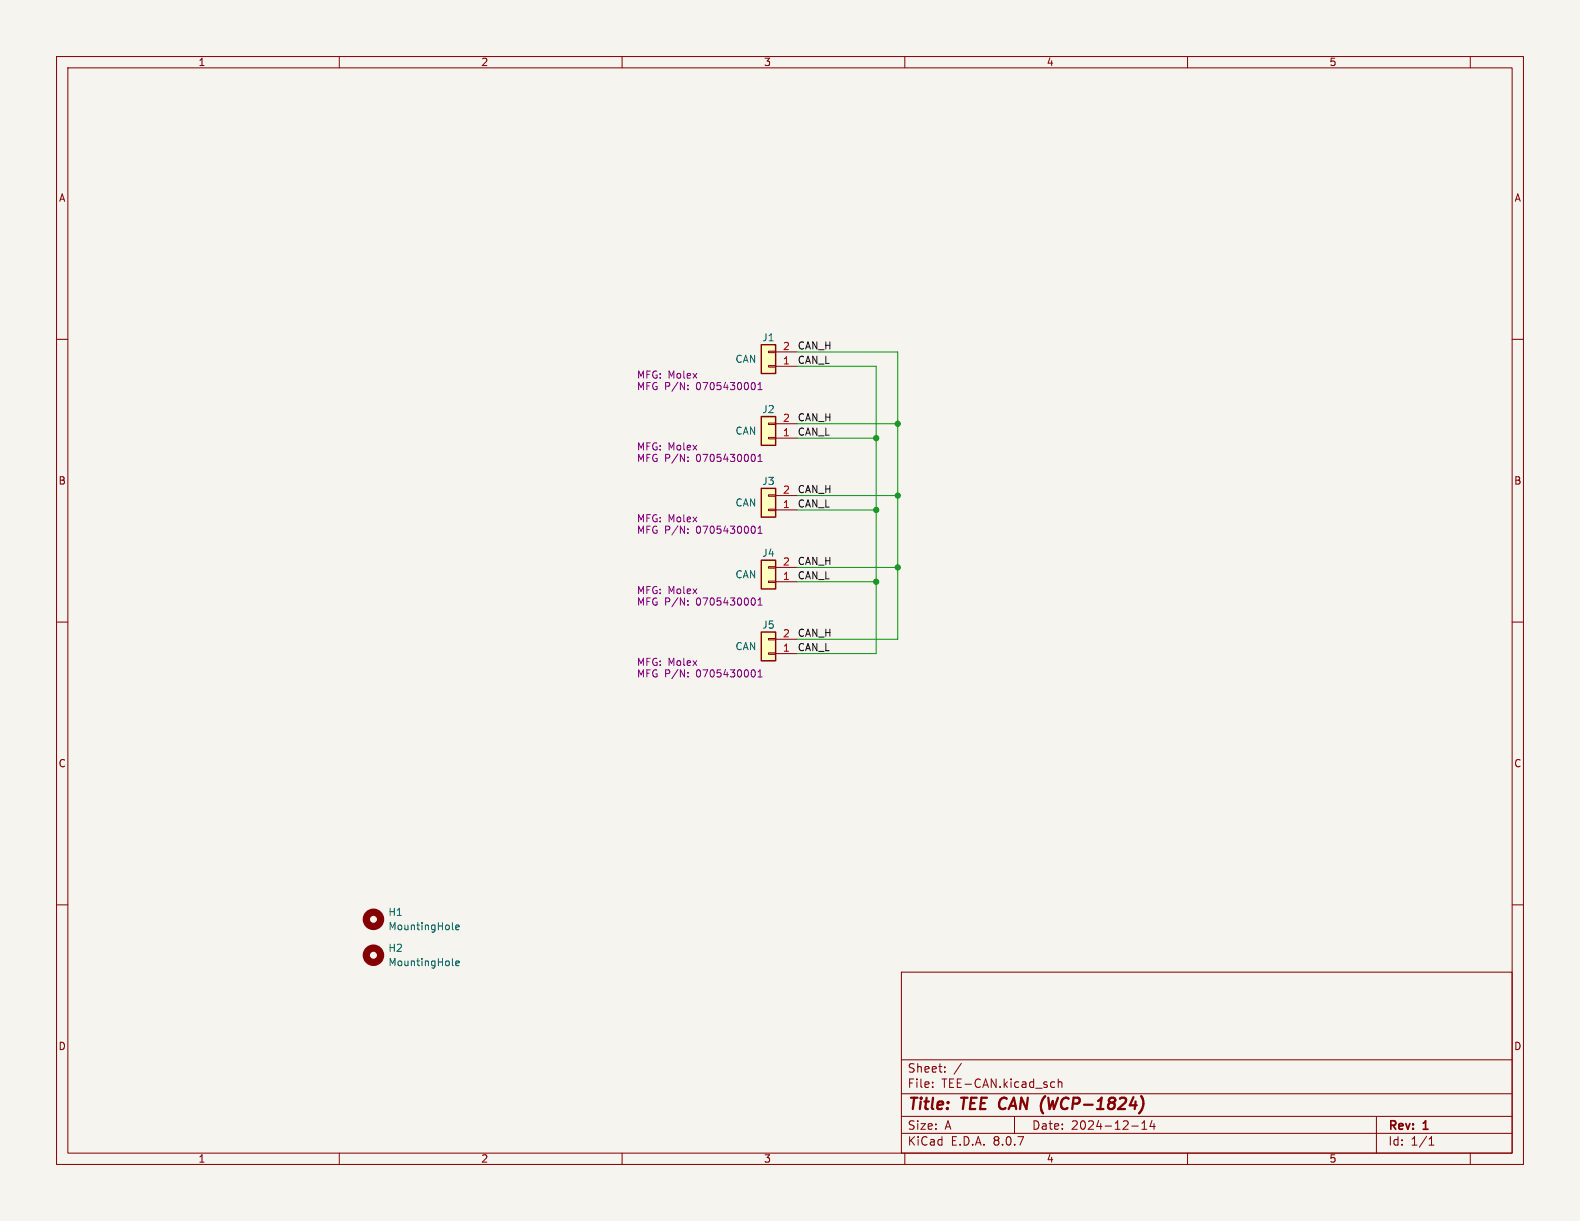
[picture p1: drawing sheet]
<svg xmlns="http://www.w3.org/2000/svg" width="279mm" height="216mm" viewBox="0 0 279 216" stroke-linecap="round" stroke-linejoin="round" font-family="sans-serif">
<path d="M0 0h279.4v215.9h-279.4z" fill="#f5f4ef" stroke="#f5f4ef" stroke-width=".18"/>
<g fill="none" stroke="#840000" stroke-width=".18">
<path d="M10 10h259.4v195.9h-259.4zM12 12h255.4v191.9h-255.4zM60 10v2M110 10v2M160 10v2M210 10v2M260 10v2M10 60h2M267.4 60h2M10 110h2M267.4 110h2M10 160h2"/>
<path d="M159.4 171.9h108v32h-108zM267.4 160h2M159.4 197.4h108M159.4 193.4h108M159.4 187.4h108M164.9 192.1v.2M164.9 191.4v.1M167.1 189.4v.2M167.1 188.7v.1M170 188l-1.3 1.9M179.4 197.4v3M186.1 191.3l.4 .1"/>
<path d="M186.5 192.2l-.4 .1M187.1 191.4l.3-.1 .3 .1 .1 .9M187.1 190.8v1.5M200.1 199.1h1.2M201.9 199.7h.9M201.9 198.6l.5-.4v1.5M203.7 198.1l-.3 1.1h.9M204.1 198.7v1M243.4 197.4v6.5M60 203.9v2M110 203.9v2M159.4 200.4h108"/>
<path d="M160 203.9v2M210 203.9v2M252.7 202.5h.9M252.7 201.4l.4-.4v1.5M260 203.9v2"/>
</g>
<circle cx="66" cy="162.6" r="1.27" fill="none" stroke="#840000" stroke-width="1.3"/>
<path d="M80 164.2l.2 .2M80.6 164l.6-.1-.1-.3h-.3l-.2 .1 .1 .6h.4" fill="none" stroke="#006464" stroke-width=".18"/>
<path d="M134.6 111.8h2.6v5h-2.6z" fill="#ffffc2"/>
<path d="M135.9 112.9h1.3v.3h-1.3zM135.9 115.4h1.3v.3h-1.3zM137.2 115.6h3.8M137.2 113h3.8" fill="none" stroke="#840000" stroke-width=".18"/>
<path d="M134.6 111.8h2.6v5h-2.6z" fill="none" stroke="#840000" stroke-width=".25"/>
<path d="M121.6 119.6v.1M121.6 118.9v.1M133.3 118.4a.79 .79 0 0 1 0 1.3M134 119.7h.8M134 118.8l.4-.4v1.3" fill="none" stroke="#840084" stroke-width=".18"/>
<circle cx="66" cy="168.9" r="1.27" fill="none" stroke="#840000" stroke-width="1.3"/>
<path d="M80 170.6l.2 .2M80.6 170.3l.6-.1-.1-.2-.3-.1-.2 .2 .1 .6h.4" fill="none" stroke="#006464" stroke-width=".18"/>
<path d="M134.6 99.1h2.6v5h-2.6z" fill="#ffffc2"/>
<path d="M135.9 100.2h1.3v.3h-1.3zM135.9 102.7h1.3v.3h-1.3zM137.2 102.9h3.8M137.2 100.3h3.8" fill="none" stroke="#840000" stroke-width=".18"/>
<path d="M134.6 99.1h2.6v5h-2.6z" fill="none" stroke="#840000" stroke-width=".25"/>
<path d="M121.6 106.9v.1M121.6 106.2v.1M133.3 105.7a.79 .79 0 0 1 0 1.3M134 107h.8M134 106.1l.4-.4v1.3" fill="none" stroke="#840084" stroke-width=".18"/>
<path d="M134.6 73.7h2.6v5h-2.6z" fill="#ffffc2"/>
<path d="M135.9 74.8h1.3v.3h-1.3zM135.9 77.3h1.3v.3h-1.3zM137.2 77.5h3.8M137.2 74.9h3.8" fill="none" stroke="#840000" stroke-width=".18"/>
<path d="M134.6 73.7h2.6v5h-2.6z" fill="none" stroke="#840000" stroke-width=".25"/>
<path d="M121.6 81.5v.1M121.6 80.8v.1M133.3 80.3a.79 .79 0 0 1 0 1.3M134 81.6h.8M134 80.7l.4-.4v1.3" fill="none" stroke="#840084" stroke-width=".18"/>
<path d="M134.6 61h2.6v5h-2.6z" fill="#ffffc2"/>
<path d="M135.9 62.1h1.3v.3h-1.3zM135.9 64.6h1.3v.3h-1.3zM137.2 64.8h3.8M137.2 62.2h3.8" fill="none" stroke="#840000" stroke-width=".18"/>
<path d="M134.6 61h2.6v5h-2.6z" fill="none" stroke="#840000" stroke-width=".25"/>
<path d="M121.6 68.8v.1M121.6 68.1v.1M133.3 67.6a.79 .79 0 0 1 0 1.3M134 68.9h.8M134 68l.4-.4v1.3" fill="none" stroke="#840084" stroke-width=".18"/>
<path d="M134.6 86.4h2.6v5h-2.6z" fill="#ffffc2"/>
<path d="M135.9 87.5h1.3v.3h-1.3zM135.9 90h1.3v.3h-1.3zM137.2 90.2h3.8M137.2 87.6h3.8" fill="none" stroke="#840000" stroke-width=".18"/>
<path d="M134.6 86.4h2.6v5h-2.6z" fill="none" stroke="#840000" stroke-width=".25"/>
<path d="M121.6 94.2v.1M121.6 93.5v.1M133.3 93a.79 .79 0 0 1 0 1.3M134 94.3h.8M134 93.4l.4-.4v1.3" fill="none" stroke="#840084" stroke-width=".18"/>
<path d="M141 77.5h13.9M141 64.8h13.9v50.8h-13.9M141 74.9h17.7M141 62.2h17.7v50.8h-17.7M141 87.6h17.7M141 90.2h13.9M141 102.9h13.9M141 100.3h17.7" fill="none" stroke="#009600" stroke-width=".18"/>
<g fill="#009600" stroke="#009600" stroke-width=".18">
<circle cx="158.7" cy="100.3" r=".46"/>
<circle cx="158.7" cy="87.6" r=".46"/>
<circle cx="154.9" cy="90.2" r=".46"/>
<circle cx="154.9" cy="77.5" r=".46"/>
<circle cx="158.7" cy="74.9" r=".46"/>
<circle cx="154.9" cy="102.9" r=".46"/>
</g>
<g font-size="2.8" fill="#840000">
<text x="160.4" y="196.8">Title:</text>
<text x="170.1" y="196.8">TEE CAN (WCP-1824)</text>
</g>
<g font-size="2.1" fill="#840000">
<text x="160.4" y="189.9">Sheet:</text>
<text x="160.4" y="192.6">File:</text>
<text x="166.5" y="192.6">TEE-CAN.kicad_sch</text>
<text x="160.4" y="202.8">KiCad</text>
<text x="160.4" y="200">Size:</text>
<text x="167.1" y="200">A</text>
<text x="168.1" y="202.8">E.D.A.</text>
<text x="175.7" y="202.8">8.0.7</text>
<text x="182.4" y="200">Date:</text>
<text x="189.4" y="200">2024-12-14</text>
<text x="245.4" y="200.2">Rev:</text>
<text x="245.4" y="202.8">Id:</text>
<text x="249.5" y="202.8">1/1</text>
<text x="251.8" y="200.2">1</text>
</g>
<g font-size="1.8" fill="#840000">
<text x="35" y="11.9">1</text>
<text x="85" y="11.9">2</text>
<text x="135" y="11.9">3</text>
<text x="185" y="11.9">4</text>
<text x="235" y="11.9">5</text>
<text x="10.3" y="35.9">A</text>
<text x="267.7" y="35.9">A</text>
<text x="10.3" y="85.9">B</text>
<text x="267.7" y="85.9">B</text>
<text x="10.3" y="135.9">C</text>
<text x="267.7" y="135.9">C</text>
<text x="10.3" y="185.9">D</text>
<text x="267.7" y="185.9">D</text>
<text x="35" y="205.8">1</text>
<text x="85" y="205.8">2</text>
<text x="135" y="205.8">3</text>
<text x="185" y="205.8">4</text>
<text x="235" y="205.8">5</text>
</g>
<g font-size="1.8" fill="#006464">
<text x="130" y="64.4">CAN</text>
<text x="134.7" y="60.6">J1</text>
<text x="130" y="77.1">CAN</text>
<text x="134.7" y="73.3">J2</text>
<text x="130" y="89.8">CAN</text>
<text x="134.7" y="86">J3</text>
<text x="134.7" y="98.7">J4</text>
<text x="130" y="102.5">CAN</text>
<text x="134.7" y="111.4">J5</text>
<text x="130" y="115.2">CAN</text>
<text x="68.6" y="162.2">H1</text>
<text x="68.6" y="164.7">MountingHole</text>
<text x="68.6" y="168.5">H2</text>
<text x="68.6" y="171">MountingHole</text>
</g>
<g font-size="1.8" fill="#a90000">
<text x="138.4" y="64.5">1</text>
<text x="138.4" y="62">2</text>
<text x="138.4" y="77.2">1</text>
<text x="138.4" y="74.7">2</text>
<text x="138.4" y="89.9">1</text>
<text x="138.4" y="87.4">2</text>
<text x="138.4" y="100.1">2</text>
<text x="138.4" y="102.6">1</text>
<text x="138.4" y="112.8">2</text>
<text x="138.4" y="115.3">1</text>
</g>
<g font-size="1.8" fill="#0f0f0f">
<text x="141" y="64.4">CAN_L</text>
<text x="141" y="61.9">CAN_H</text>
<text x="141" y="74.6">CAN_H</text>
<text x="141" y="77.1">CAN_L</text>
<text x="141" y="87.3">CAN_H</text>
<text x="141" y="89.8">CAN_L</text>
<text x="141" y="100">CAN_H</text>
<text x="141" y="102.5">CAN_L</text>
<text x="141" y="112.7">CAN_H</text>
<text x="141" y="115.2">CAN_L</text>
</g>
<g font-size="1.8" fill="#840084">
<text x="112.5" y="67.2">MFG: Molex</text>
<text x="112.5" y="69.2">MFG P/N:</text>
<text x="123.2" y="69.2">0705430001</text>
<text x="112.5" y="79.9">MFG: Molex</text>
<text x="112.5" y="81.9">MFG P/N:</text>
<text x="123.2" y="81.9">0705430001</text>
<text x="112.5" y="92.6">MFG: Molex</text>
<text x="112.5" y="94.6">MFG P/N:</text>
<text x="123.2" y="94.6">0705430001</text>
<text x="112.5" y="105.3">MFG: Molex</text>
<text x="112.5" y="107.3">MFG P/N:</text>
<text x="123.2" y="107.3">0705430001</text>
<text x="112.5" y="118">MFG: Molex</text>
<text x="112.5" y="120">MFG P/N:</text>
<text x="123.2" y="120">0705430001</text>
</g>
</svg>
